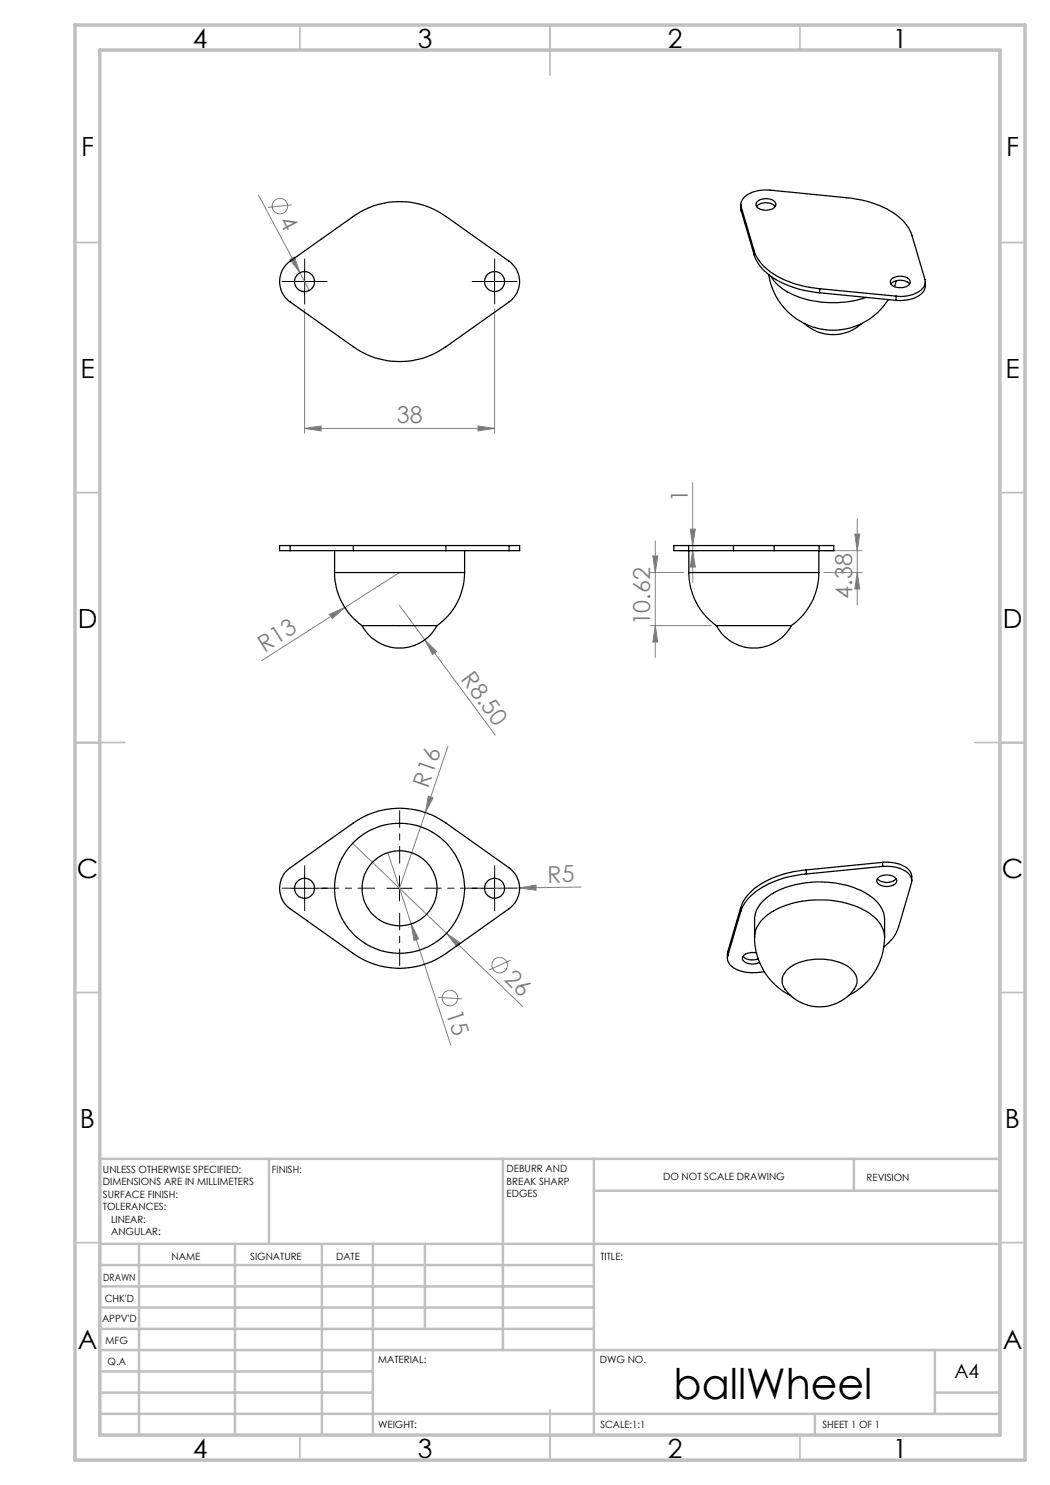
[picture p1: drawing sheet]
<svg xmlns="http://www.w3.org/2000/svg" width="210mm" height="297mm" viewBox="0 0 210 297" stroke-linecap="round" stroke-linejoin="round" font-family="sans-serif">
<g fill="none" stroke="#808080" stroke-width=".2">
<path d="M51.7 39l8.3 15.5M58 51.9l.9-.5 1.1 3.1zM58.3 41l-4.7 .5M60 54.5l1.8 3.6M60.9 61.8v24.9M98.9 61.8v24.9M60.9 85.7l3.3-.5v1zM60.9 85.7h38M95.6 85.2l3.3 .5-3.3 .5zM138.5 96.6v19.9M79.9 114.5l-27.5 17.6M130.1 114.5h6.7"/>
<path d="M130.6 111.2h1l-.5 3.3zM131.1 108.2v23.3M135.8 110.1h3.8M135.8 109.1h3.8M138 105.8h1.1l-.6 3.3zM138.5 110.1l.6 3.3h-1.1zM164.8 114.5h7.6M164.8 110.1h7.6M171 106.8h.9l-.5 3.3zM171.4 103.8v17.2M171.4 114.5l.5 3.3h-.9zM65.9 122.9l3.1-1.4-2.5 2.2z"/>
<path d="M79.9 121.1l5 6.8M84.9 127.9l2.4 2.4-.8 .6zM84.9 127.9l14.2 19.1M130.1 125.1h12.2M131.1 125.1l.5 3.3h-1zM85.7 159.2l.9 .4-1.5 2.9zM89.6 149.3l-4.5 13.2M70.5 168.7l34 32.6M77.6 170.5l4.6 14.3M85.1 162.5l-5.2 15.2M103.9 177.6l3.3-.6v1zM116.2 177.4l-17.3 .3"/>
<path d="M82.2 184.8l1.5 3-.9 .3zM82.2 184.8l8 24.3M87.6 199.5l4.8 .3M89.3 186.7l2.7 1.9-.7 .7zM102.1 192l-4.3 2"/>
<circle cx="56" cy="41.2" r="1.56"/>
<circle cx="90" cy="199.6" r="1.56"/>
<circle cx="99.9" cy="193" r="1.55"/>
</g>
<g fill="none" stroke="#000" stroke-width=".2" stroke-dasharray="15.2 1.3 1.3 1.3">
<path d="M58.4 56.3h-2M60.9 53.8v-2M60.9 58.8v2M63.4 56.3h2M96.4 56.3h-2M98.9 53.8v-2M98.9 58.8v2M101.4 56.3h2M58.4 177.6h-2M60.9 175.1v-2M63.4 177.6h2M96.4 177.6h-2"/>
<path d="M98.9 175.1v-2M101.4 177.6h2M60.9 180.1v2M98.9 180.1v2"/>
</g>
<path d="M74.9 177.6h-10.5M79.9 172.6v-10.5M84.9 177.6h10.5M79.9 182.6v10.5" fill="none" stroke="#000" stroke-width=".2" stroke-dasharray="15.2 1.3 1.3 1.3" stroke-dashoffset="11.9"/>
<path d="M58.4 56.3h5M60.9 53.8v5M96.4 56.3h5M98.9 53.8v5M58.4 177.7h5M60.9 175.2v5M77.4 177.7h5M79.9 175.2v5M96.4 177.7h5M98.9 175.2v5" fill="none" stroke="#000" stroke-width=".2"/>
<g fill="none" stroke="#c0c0c0" stroke-width=".35">
<path d="M60 5v5M110 5v10M160 5v5M15 48.5h5M200 48.5h5M15 98.5h5M200 98.5h5M15 148.5h10M195 148.5h10M15 198.5h5M200 198.5h5M15 248.5h5"/>
<path d="M200 248.5h5M60 287v5M110 282v10M160 287v5"/>
</g>
<g fill="none" stroke="#c0c0c0" stroke-width=".5">
<path d="M53.8 231.8v17M100.6 231.8v38.2M118.8 231.8v55.2M118.8 238.2h81.2M170.8 231.8v6.4M200 231.8h-180v55.2M20 248.8h180M20 257.3h98.8M20 253h98.8M27.8 248.8v38.2M47 248.8v38.2M64.4 248.8v38.2"/>
<path d="M74.6 248.8v38.2M85 248.8v17M20 265.8h98.8M20 261.5h98.8M20 278.5h54.6M20 274.3h54.6M20 270h180M187 278.5h13M187 270v12.8M20 282.8h180M163 282.8v4.2"/>
</g>
<path d="M15 5h190v287h-190zM20 10h180v277h-180z" fill="none" stroke="#c0c0c0" stroke-width=".7"/>
<g fill="#808080">
<path d="M58 51.9l.9-.5 1.1 3.1z"/>
<path d="M103.9 177.6l3.3-.6v1z"/>
<path d="M65.9 122.9l3.1-1.4-2.5 2.2z"/>
<path d="M85.7 159.2l.9 .4-1.5 2.9z"/>
<path d="M82.2 184.8l1.5 3-.9 .3z"/>
<path d="M84.9 127.9l2.4 2.4-.8 .6z"/>
<path d="M89.3 186.7l2.7 1.9-.7 .7z"/>
<path d="M60.9 85.7l3.3-.5v1zM95.6 85.2l3.3 .5-3.3 .5z"/>
<path d="M131.1 125.1l.5 3.3h-1zM130.6 111.2h1l-.5 3.3zM171.4 114.5l.5 3.3h-.9zM171 106.8h.9l-.5 3.3z"/>
<path d="M138 105.8h1.1l-.6 3.3zM138.5 110.1l.6 3.3h-1.1z"/>
</g>
<g fill="none" stroke="#000" stroke-width=".25">
<path d="M57.3 52.9l13.4-9.6a16 16 0 0 1 18.5 0l12.6 8.9a5 5 0 0 1 0 8.2l-12.6 9a16 16 0 0 1-18.5 0l-12.7-9a5 5 0 0 1-.7-7.5zM148.2 40.9v1.3M148.2 41.4a2.67 2.67 0 0 1 2.2-2.9 8.3 8.3 0 0 1 3.6-.5l15.3 1.5a17.6 17.6 0 0 1 11.5 4.9l.7 .9 .7 1.3 2.8 9.3a2.67 2.67 0 0 1-2.2 2.9 7.7 7.7 0 0 1-3.6 .4M148.2 41.4l2.6 8.8M148.2 41.4v.8M148.2 42.2l2.6 8.8M150.8 50.2a9.7 9.7 0 0 0 5.7 5.6 23.8 23.8 0 0 0 7.4 1.9M150.8 51a9.7 9.7 0 0 0 5.7 5.6 21.5 21.5 0 0 0 7.4 2M150.8 50.2v.8M151.3 41.3a2.64 2.64 0 0 1 3.7 0M151.4 40.3a2.77 2.77 0 0 1 3.7 .3 1.16 1.16 0 0 1-1.2 1.3 2.33 2.33 0 0 1-2.7-.8v-.5zM153.8 55a13 13 0 0 0 10.2 10.8 13 13 0 0 0 13.7-5.9"/>
<path d="M154.2 55.3a10 10 0 0 0 6.2 4.3 21.6 21.6 0 0 0 12.9-.1M163.9 57.7l15.3 1.5M163.9 57.7v.9M163.9 58.6l15.3 1.5M178.2 56.8a2.71 2.71 0 0 1 3.7 0M178.4 55.7a2.69 2.69 0 0 1 3.6 .5 1.49 1.49 0 0 1-1.9 1.3 1.76 1.76 0 0 1-2.1-1.1zM179.2 59.2v.9M179.2 56.2l-.3 1.1M185.1 56.4a2.89 2.89 0 0 1-2.3 3.2 8.3 8.3 0 0 1-3.6 .5M160.9 64.7a8.5 8.5 0 0 0 11.5 0M58 109.1h-2.1v1h2.1M58 110.1h12.7"/>
<path d="M58 109.1h12.7M58 109.1v1M66.9 114.5a13 13 0 0 0 5.5 10.6M66.9 114.5h26M66.9 110.1v4.4M70.7 110.1h18.5M70.7 109.1h18.5M70.7 109.1v1M89.2 109.1v1M89.2 110.1h12.6M89.2 109.1h12.6M92.9 114.5a13.2 13.2 0 0 1-5.5 10.6"/>
<path d="M92.9 110.1v4.4M101.8 109.1h2.1v1h-2.1M101.8 109.1v1M137.7 109.1h-2.9v1h2.9M137.7 110.1h9M137.7 109.1h9M137.7 109.1v1M137.8 114.5a13.2 13.2 0 0 0 5.5 10.6M137.8 114.5h26M137.8 110.1v4.4M146.7 110.1h8.1M146.7 109.1h8.1"/>
<path d="M146.7 109.1v1M154.8 110.1h9M154.8 109.1h9M154.8 109.1v1M163.8 114.5a13 13 0 0 1-5.5 10.6M163.8 110.1v4.4M163.8 109.1h3v1h-3M163.8 109.1v1M72.4 125.1a8.5 8.5 0 0 0 15 0M72.4 125.1h15M143.3 125.1a8.5 8.5 0 0 0 15 0M143.3 125.1h15"/>
<path d="M57.3 174.2l13.4-9.6a16 16 0 0 1 18.5 0l12.6 9a5 5 0 0 1 0 8.1l-12.6 9a16 16 0 0 1-18.5 0l-12.7-9a5 5 0 0 1-.7-7.5zM161.3 174.8a18.3 18.3 0 0 0-11.6 4.9l-1 1.3-.6 1.3M161.3 174a17.8 17.8 0 0 0-11.6 4.9l-1 1.3-.6 1.3M161.3 174v.8M175.5 175.8a2.71 2.71 0 0 0 3.7 0M175.5 175.7a2.65 2.65 0 0 1 3.8 .2 1.18 1.18 0 0 1-1.3 1.3 2.4 2.4 0 0 1-2.6-.9zM176.5 173.3a6.3 6.3 0 0 1 5.5 1.7l.2 .5 .2 .9-2.7 9.1a8.1 8.1 0 0 1-2.9 3.9M176.5 172.5a6.3 6.3 0 0 1 5.5 1.7l.3 .8 .1 1.1M176.5 173.3l-15.2 1.5M176.5 172.5v.8M176.5 172.5l-15.2 1.5M145.6 191.2a2.59 2.59 0 0 0 2.1 2.9 8.5 8.5 0 0 0 3.6 .4l1.6-.2"/>
<path d="M145.6 190.4l-.1 1.3M145.6 190.4v.8M148.1 182.3l-2.5 8.9M148.1 181.5v.8M148.1 181.5l-2.5 8.9M148.6 191.2a2.66 2.66 0 0 0 3.1 .6M150.9 187.5a12.9 12.9 0 0 0 7.3 11.6M150.9 187.5v-3.6a6.4 6.4 0 0 1 3.8-5.3 19.9 19.9 0 0 1 19.1 .5 6.1 6.1 0 0 1 3.1 4.8v3.6M150.9 187.5a6.4 6.4 0 0 1 3.8-5.3 20.2 20.2 0 0 1 19.1 .4 6.1 6.1 0 0 1 3.1 4.9M151.3 190.6a2.29 2.29 0 0 0-2.8 1 1.79 1.79 0 0 0 2.2 1.2l1.2-.3M157.3 194.1a10.2 10.2 0 0 1 8.5-2.1 6.4 6.4 0 0 1 5.5 3.3 3.3 3.3 0 0 1-1.2 3.4 8.4 8.4 0 0 1-13.6-1.7 2.81 2.81 0 0 1 .8-2.9zM176.9 187.5a13.1 13.1 0 0 1-7.2 11.6"/>
<circle cx="60.9" cy="56.3" r="1.99"/>
<circle cx="98.9" cy="56.3" r="2"/>
<circle cx="60.9" cy="177.6" r="2"/>
<circle cx="79.9" cy="177.6" r="7.5"/>
<circle cx="79.9" cy="177.7" r="13"/>
<circle cx="98.9" cy="177.7" r="2.01"/>
</g>
<text font-size="8.5" x="134.7" y="279.7">ballWheel</text>
<g font-size="5.3">
<text x="38.5" y="9.5">4</text>
<text x="83.5" y="9.5">3</text>
<text x="133.6" y="9.5">2</text>
<text x="178.6" y="9.5">1</text>
<text x="16.2" y="31.3">F</text>
<text x="201.2" y="31.3">F</text>
<text x="16.1" y="75.5">E</text>
<text x="201.1" y="75.5">E</text>
<text x="15.5" y="125.5">D</text>
<text x="200.5" y="125.5">D</text>
<text x="15.4" y="175.5">C</text>
<text x="200.4" y="175.5">C</text>
<text x="16" y="225.5">B</text>
<text x="201" y="225.5">B</text>
<text x="15.5" y="269.8">A</text>
<text x="200.5" y="269.8">A</text>
<text x="38.5" y="291.5">4</text>
<text x="83.5" y="291.5">3</text>
<text x="133.6" y="291.5">2</text>
<text x="178.6" y="291.5">1</text>
</g>
<g font-size="4.7" fill="#808080">
<text x="55.7" y="44.3" transform="rotate(62 55.7 44.3)">4</text>
<text x="79.4" y="84.7">38</text>
<text x="137.6" y="100.4" transform="rotate(-90 137.6 100.4)">1</text>
<text x="170.5" y="119.7" transform="rotate(-90 170.5 119.7)">4.38</text>
<text x="130.1" y="125.1" transform="rotate(-90 130.1 125.1)">10.62</text>
<text x="52.9" y="130.6" transform="rotate(-33 52.9 130.6)">R13</text>
<text x="92.1" y="135.8" transform="rotate(54 92.1 135.8)">R8.50</text>
<text x="85.7" y="157.8" transform="rotate(-71 85.7 157.8)">R16</text>
<text x="109.5" y="176.5" transform="rotate(-1 109.5 176.5)">R5</text>
<text x="100.6" y="196" transform="rotate(44 100.6 196)">26</text>
<text x="89.2" y="202.6" transform="rotate(72 89.2 202.6)">15</text>
</g>
<text font-size="3.9" x="190.9" y="275.5">A4</text>
<g font-size="2">
<text x="20.6" y="234.6">UNLESS OTHERWISE SPECIFIED:</text>
<text x="20.6" y="237.1">DIMENSIONS ARE IN MILLIMETERS</text>
<text x="20.6" y="239.6">SURFACE FINISH:</text>
<text x="54.4" y="234.6">FINISH:</text>
<text x="101.3" y="234.5">DEBURR AND</text>
<text x="101.3" y="237">BREAK SHARP</text>
<text x="101.3" y="239.5">EDGES</text>
<text x="132.6" y="236">DO NOT SCALE DRAWING</text>
<text x="173.3" y="236.2">REVISION</text>
<text x="20.6" y="242.1">TOLERANCES:</text>
<text x="22.2" y="244.6">LINEAR:</text>
<text x="22.2" y="247.1">ANGULAR:</text>
<text x="34.3" y="252">NAME</text>
<text x="50" y="251.9">SIGNATURE</text>
<text x="67.2" y="251.9">DATE</text>
<text x="120.1" y="251.9">TITLE:</text>
<text x="20.6" y="256.1">DRAWN</text>
<text x="20.9" y="260.3">CHK'D</text>
<text x="20.4" y="264.4">APPV'D</text>
<text x="21.1" y="268.8">MFG</text>
<text x="21.5" y="273">Q.A</text>
<text x="75.6" y="272.5">MATERIAL:</text>
<text x="120" y="272.5">DWG NO.</text>
<text x="75.6" y="285.5">WEIGHT:</text>
<text x="120.1" y="285.6">SCALE:1:1</text>
<text x="164.5" y="285.6">SHEET 1 OF 1</text>
</g>
</svg>
